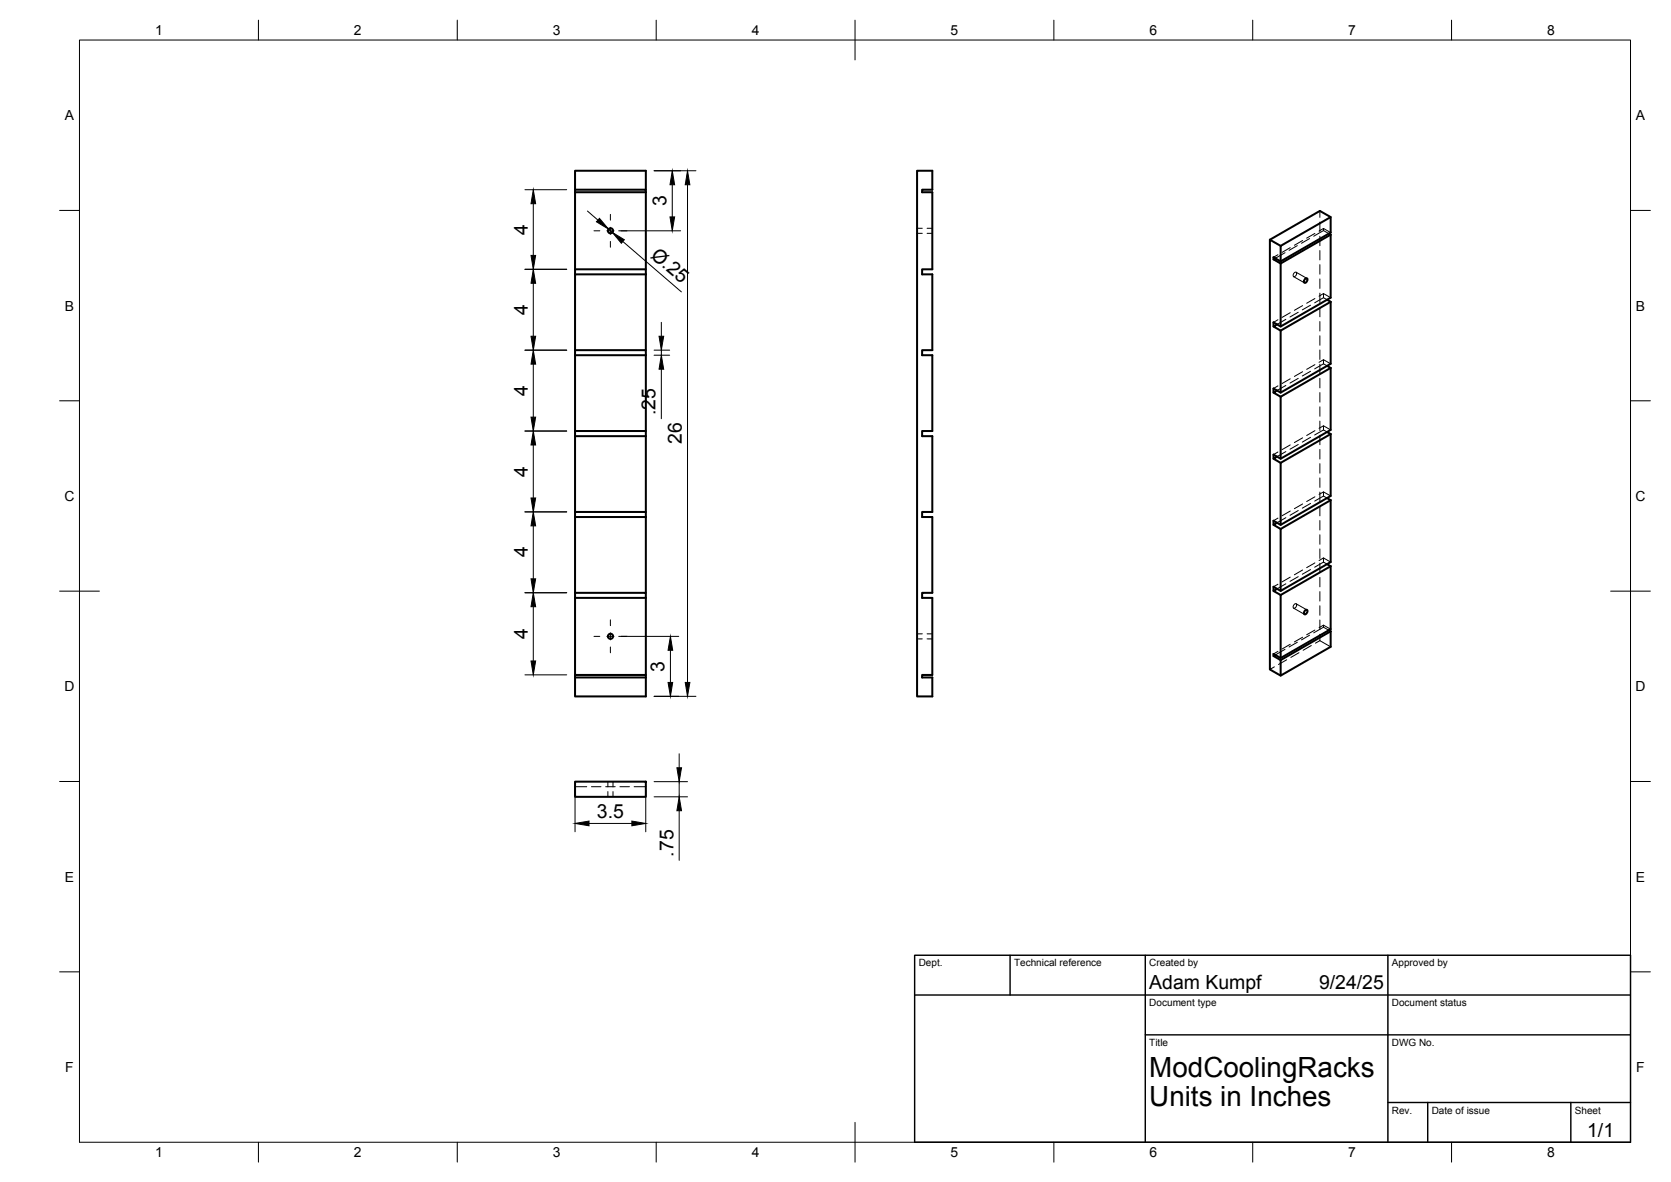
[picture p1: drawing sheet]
<svg xmlns="http://www.w3.org/2000/svg" width="420mm" height="297mm" viewBox="0 0 420 297" stroke-linecap="round" stroke-linejoin="round" font-family="sans-serif">
<!-- layer: Visible -->
<g fill="none" stroke="#000" stroke-width=".51">
<path d="M144.6 48.3v-.6h17.8v.6M144.6 47.7v-4.8h17.8v4.8M144.6 48.3h17.8M144.6 48.3v19.4M162.4 48.3v19.4M230.6 42.9h3.8v4.8h-2.5v.6h2.5v19.4h-2.5v1.2h2.5v19.1h-2.5v1.3h2.5v19h-2.5v1.3h2.5v19.1h-2.5v1.2h2.5v19.1h-2.5v1.2h2.5v19.4h-2.5v.7h2.5v4.7h-3.8zM334.1 58.7l.5 .3M334.6 59v15.8l-12.6 7.2-1.8-1v1M334.6 54.6l-12.6 7.2v3.9M334.6 59l-12.6 7.2M144.6 68.9v-1.2h17.8v1.2M144.6 68.9h17.8"/>
<path d="M144.6 68.9v19.1M162.4 68.9v19.1M319.3 60.2l12.6-7.2 2.7 1.6v3.8l-12.6 7.3-1.8-1v.5M320.7 64.9l-.5 .3 1.8 1M322 61.8l-2.7-1.6v108l2.7 1.6M322 66.2v15.8M328.1 70.2l.2-.2h.4a.71 .71 0 0 1-.1 .7 .71 .71 0 0 1-.7 .3zM333.7 75.3l.9 .5M334.6 75.8v15.6l-12.6 7.3-1.8-1.1v1.1M334.6 75.8l-12.6 7.3M144.6 89.3v-1.3h17.8v1.3M144.6 89.3h17.8"/>
<path d="M144.6 89.3v19M162.4 89.3v19M321.1 81.5l-.9 .5 1.8 1.1M321.1 98.1l-.9 .6 1.8 1M322 83.1v15.6M322 99.7v15.6M333.7 91.9l.9 .6M334.6 92.5v15.5l-12.6 7.3-1.8-1.1v1.1M334.6 92.5l-12.6 7.2M144.6 109.6v-1.3h17.8v1.3M144.6 109.6h17.8M144.6 109.6v19.1"/>
<path d="M162.4 109.6v19.1M321.1 114.8l-.9 .5 1.8 1M322 116.3v15.6M333.7 108.5l.9 .6M334.6 109.1v15.5l-12.6 7.3-1.8-1v1M334.6 109.1l-12.6 7.2M144.6 129.9v-1.2h17.8v1.2M144.6 129.9h17.8M144.6 129.9v19.1M162.4 129.9v19.1M321.1 131.4l-.9 .5 1.8 1M322 132.9v15.6"/>
<path d="M333.7 125.2l.9 .5M334.6 125.7v15.6l-12.6 7.2-1.8-1v1M334.6 125.7l-12.6 7.2M144.6 150.2v-1.2h17.8v1.2M144.6 150.2h17.8M144.6 150.2v19.4M162.4 150.2v19.4M321.1 148l-.9 .5 1.8 1M322 149.5v15.9M328.1 153.5l.2-.2h.4a.71 .71 0 0 1-.1 .8 .71 .71 0 0 1-.7 .2zM333.7 141.8l.9 .5M334.1 158.4l.5 .3"/>
<path d="M334.6 142.3v15.8l-12.6 7.3-1.8-1.1v.6M334.6 158.7v3.8l-12.6 7.3v-3.9M334.6 142.3l-12.6 7.2M334.6 158.7l-12.6 7.2M144.6 170.3v-.7h17.8v.7M144.6 170.3v4.7h17.8v-4.7M144.6 170.3h17.8M320.7 164.6l-.5 .3 1.8 1M144.6 196.4h17.8v3.8h-17.8z"/>
<circle cx="153.5" cy="58" r=".65"/>
<circle cx="153.5" cy="159.9" r=".65"/>
</g>
<!-- layer: Hidden -->
<g fill="none" stroke="#000" stroke-width=".25">
<path d="M230.6 57.4h1.3M230.6 58.6h1.3M233.1 57.4h1.3M233.1 58.6h1.3M329.3 60l-2.1 1.1M330.6 58.7l-2.1 1.1M331.7 58.1l1.1-.7 1.8 1M331.9 53v1.6M331.9 55.8v2.4M331.9 59.4v2.4M332.8 57.4v.5M332.8 57.9l1.3 .8"/>
<path d="M332.8 57.9l-2.5 1.5M321.3 64l-1.1 .7M323.1 63.5l-2.4 1.4M324.4 78.6l-2 1.2M324.4 62.2l-2 1.2M325.3 69.5l2.7 1.6M325.4 68.5l.3-.1a.6 .6 0 0 1 .3 .7 .6 .6 0 0 1-.6 .4l-.3-.2zM325.9 68.4l2.7 1.6M326.2 61.7l-2.1 1.2M326.4 78.5l-2 1.2M327.5 76.8l-2 1.2M327.5 60.4l-2 1.2"/>
<path d="M329.5 76.7l-2.1 1.2M330.6 75l-2.1 1.2M331.7 74.4l1.1-.6 1.8 1M331.9 63v2.3M331.9 66.5v2.4M331.9 70.1v2.4M331.9 73.7v2.3M331.9 77.2v2.4M332.8 73.8v1M332.8 74.8l.9 .5M332.8 74.8l-2.2 1.3M321.3 80.4l-1.1 .6"/>
<path d="M321.3 97l-1.1 .6M323.3 80.2l-2.2 1.3M323.3 96.9l-2.2 1.2M324.4 95.2l-2 1.2M326.4 95.1l-2 1.2M327.5 93.4l-2 1.2M329.5 93.3l-2.1 1.2M330.6 91.6l-2.1 1.2M331.7 91l1.1-.6 1.8 1M331.9 80.8v2.4M331.9 84.4v2.4M331.9 88v2.3"/>
<path d="M331.9 91.5v2.4M331.9 95.1v2.4M331.9 98.7v2.4M332.8 90.4v1M332.8 91.4l.9 .5M332.8 91.4l-2.2 1.3M321.3 113.6l-1.1 .6M323.3 113.5l-2.2 1.3M324.4 111.8l-2 1.2M326.4 111.7l-2 1.2M327.5 110l-2 1.2M329.5 109.9l-2.1 1.2"/>
<path d="M330.6 108.2l-2.1 1.2M331.7 107.6l1.1-.6 1.8 1M331.9 102.2v2.4M331.9 105.8v2.4M331.9 109.4v2.4M331.9 113v2.3M331.9 116.5v2.4M332.8 107v1M332.8 108l.9 .5M332.8 108l-2.2 1.3M321.3 130.2l-1.1 .7M323.3 130.1l-2.2 1.3"/>
<path d="M324.4 128.4l-2 1.2M326.4 128.3l-2 1.2M327.5 126.6l-2 1.2M329.5 126.5l-2.1 1.2M330.6 124.8l-2.1 1.2M331.7 124.3l1.1-.7 1.8 1M331.9 120.1v2.4M331.9 123.7v2.4M331.9 127.2v2.4M331.9 130.8v2.4M331.9 134.4v2.4M331.9 138v2.3"/>
<path d="M332.8 124.7l.9 .5M332.8 124.7l-2.2 1.2M332.8 123.6v1.1M230.6 159.3h1.3M233.1 159.3h1.3M321.3 146.8l-1.1 .7M323.3 146.7l-2.2 1.3M324.4 145l-2 1.2M325.3 152.8l2.7 1.6M325.4 151.9l.3-.2a.61 .61 0 0 1 .3 .8 .61 .61 0 0 1-.7 .4l-.2-.4zM325.9 151.7l2.7 1.6M326.4 144.9l-2 1.2"/>
<path d="M327.5 143.2l-2 1.2M329.3 159.6l-2.1 1.2M329.5 143.1l-2.1 1.2M330.6 141.5l-2.1 1.1M330.6 158.3l-2.1 1.2M331.7 140.9l1.1-.7 1.8 1.1M331.7 157.7l1.1-.6 1.8 1M331.9 141.5v2.4M331.9 145.1v2.4M331.9 148.7v2.4M331.9 152.2v2.4M331.9 155.8v2.4"/>
<path d="M331.9 159.4v1.6M332.8 140.2v1.1M332.8 157.1v.5M332.8 141.3l.9 .5M332.8 141.3l-2.2 1.2M332.8 157.6l1.3 .8M332.8 157.6l-2.5 1.4M230.6 160.6h1.3M233.1 160.6h1.3M320.4 167.6l-1.1 .6M321.3 163.7l-1.1 .6M323.1 163.2l-2.4 1.4"/>
<path d="M323.5 165.8l-2 1.2M324.4 161.9l-2 1.2M326.2 161.4l-2.1 1.2M326.6 164l-2 1.2M327.5 160.1l-2 1.2M329.7 162.2l-2 1.2M331.9 161l2.7 1.5M331.9 161l-1.1 .6M144.6 197.7h2.9M148.7 197.7h2.4M152.3 197.7h2.4M152.8 196.4v1.3"/>
<path d="M152.8 198.9v1.3M154.1 196.4v1.3M154.1 198.9v1.3M155.9 197.7h2.4M159.4 197.7h3"/>
</g>
<!-- layer: BORDER -->
<g fill="none" stroke="#000" stroke-width=".25">
<path d="M20 10.1h390v276.9h-390zM65 5.1v5M115 5.1v5M165 5.1v5M215 5.1v10M265 5.1v5M315 5.1v5M365 5.1v5M15 52.9h5M410 52.9h5M15 100.7h5M410 100.7h5"/>
<path d="M15 148.6h10M405 148.6h10M15 196.4h5M410 196.4h5M15 244.2h5M410 244.2h5M65 287v5M115 287v5M165 287v5M215 282.1v9.9M265 287v5M315 287v5"/>
<path d="M365 287v5"/>
</g>
<!-- layer: TITLEBLOCK -->
<path d="M230 240.1h180v46.9h-180zM230 250h180M254 240.1v9.9M288 240.1v46.9M349 240.1v46.9M288 260.1h122M349 277.1h61M359 277.1v9.9M395 277.1v9.9" fill="none" stroke="#000" stroke-width=".36"/>
<!-- layer: Smart Centers -->
<path d="M149.4 58h1.4M152.6 58h1.8M153.5 53.9v1.4M153.5 57.1v1.8M156.2 58h1.4M153.5 60.7v1.4M149.4 159.9h1.4M152.6 159.9h1.8M153.5 155.8v1.4M153.5 159v1.8M156.2 159.9h1.4M153.5 162.6v1.4" fill="none" stroke="#000" stroke-width=".25"/>
<!-- layer: FD_Dimensions -->
<g fill="none" stroke="#000" stroke-width=".25">
<path d="M132 47.7h10.5M134.1 51.2v13M147.7 53l2.6 2.3M153 57.6l1 .8M155.6 58h15.5M164.5 42.9h10.5M169 46.4v8.1M172.9 46.4v125.1M132 67.7h10.5M134.1 71.2v13.3M156.6 60.7l14.7 12.6M132 88h10.5"/>
<path d="M134.1 91.5v13.3M164.5 88h3.9M164.5 89.3h3.9M166.3 81v3.5M166.3 88v1.3M166.3 92.8v12.4M132 108.3h10.5M134.1 111.8v13.3M132 128.6h10.5M134.1 132.2v13.3M132 149h10.5M134.1 152.5v13.6"/>
<path d="M155.6 159.9h15.1M132 169.6h10.5M164.5 175h10.5M168.6 163.4v8.1M144.6 198.5v10.5M162.4 198.5v10.5M164.5 196.4h8.4M170.8 189.4v3.5M170.8 196.4v3.8M148.1 206.9h10.8M164.5 200.2h8.4M170.8 203.7v12.5"/>
</g>
<g fill="#000" stroke="#000" stroke-width=".25">
<path d="M134.1 47.7l.6 3.5h-1.2zM150.7 54.9l2.3 2.7-3-1.9zM168.5 54.5h1.1l-.6 3.5zM169 42.9l.6 3.5h-1.1zM172.9 42.9l.6 3.5h-1.2zM134.1 67.7l.6 3.5h-1.2zM133.5 64.2h1.2l-.6 3.5zM154 58.4l3 1.8-.8 .9zM133.5 84.5h1.2l-.6 3.5zM134.1 88l.6 3.5h-1.2zM165.7 84.5h1.2l-.6 3.5zM166.3 89.3l.6 3.5h-1.2z"/>
<path d="M133.5 104.8h1.2l-.6 3.5zM134.1 108.3l.6 3.5h-1.2zM133.5 125.1h1.2l-.6 3.5zM134.1 128.6l.6 3.6h-1.2zM133.5 145.5h1.2l-.6 3.5zM134.1 149l.6 3.5h-1.2zM133.5 166.1h1.2l-.6 3.5zM168.6 159.9l.5 3.5h-1.1zM168 171.5h1.1l-.5 3.5zM172.3 171.5h1.2l-.6 3.5zM170.2 192.9h1.2l-.6 3.5zM144.6 206.9l3.5-.6v1.2z"/>
<path d="M158.9 206.3l3.5 .6-3.5 .6zM170.8 200.2l.6 3.5h-1.2z"/>
</g>
<g font-size="7">
<text x="289" y="270.6">ModCoolingRacks</text>
<text x="289" y="278.1">Units in Inches</text>
</g>
<g font-size="4.9">
<text x="167.6" y="51.8" transform="rotate(-90 167.6 51.8)">3</text>
<text x="132.7" y="59" transform="rotate(-90 132.7 59)">4</text>
<text x="163.4" y="64.5" transform="rotate(41 163.4 64.5)">Ø.25</text>
<text x="132.7" y="79.1" transform="rotate(-90 132.7 79.1)">4</text>
<text x="132.7" y="99.4" transform="rotate(-90 132.7 99.4)">4</text>
<text x="164.8" y="104.3" transform="rotate(-90 164.8 104.3)">.25</text>
<text x="171.4" y="111.6" transform="rotate(-90 171.4 111.6)">26</text>
<text x="132.7" y="119.7" transform="rotate(-90 132.7 119.7)">4</text>
<text x="132.7" y="140.1" transform="rotate(-90 132.7 140.1)">4</text>
<text x="132.7" y="160.6" transform="rotate(-90 132.7 160.6)">4</text>
<text x="167.1" y="168.8" transform="rotate(-90 167.1 168.8)">3</text>
<text x="150.1" y="205.5">3.5</text>
<text x="169.3" y="215.3" transform="rotate(-90 169.3 215.3)">.75</text>
<text x="289" y="248.5">Adam Kumpf</text>
<text x="331.7" y="248.5">9/24/25</text>
<text x="399.1" y="285.7">1/1</text>
</g>
<g font-size="3.5">
<text x="39" y="8.8">1</text>
<text x="89" y="8.8">2</text>
<text x="139" y="8.8">3</text>
<text x="189" y="8.8">4</text>
<text x="239" y="8.8">5</text>
<text x="289" y="8.8">6</text>
<text x="339" y="8.8">7</text>
<text x="389" y="8.8">8</text>
<text x="16.3" y="30.2">A</text>
<text x="411.3" y="30.2">A</text>
<text x="16.3" y="78">B</text>
<text x="411.3" y="78">B</text>
<text x="16.2" y="125.9">C</text>
<text x="411.2" y="125.9">C</text>
<text x="16.2" y="173.7">D</text>
<text x="411.2" y="173.7">D</text>
<text x="16.3" y="221.6">E</text>
<text x="411.3" y="221.6">E</text>
<text x="16.4" y="269.4">F</text>
<text x="411.4" y="269.4">F</text>
<text x="39" y="290.8">1</text>
<text x="89" y="290.8">2</text>
<text x="139" y="290.8">3</text>
<text x="189" y="290.8">4</text>
<text x="239" y="290.8">5</text>
<text x="289" y="290.8">6</text>
<text x="339" y="290.8">7</text>
<text x="389" y="290.8">8</text>
</g>
<g font-size="2.5">
<text x="231" y="242.9">Dept.</text>
<text x="255" y="242.9">Technical reference</text>
<text x="289" y="242.9">Created by</text>
<text x="350" y="242.9">Approved by</text>
<text x="289" y="252.8">Document type</text>
<text x="350" y="252.8">Document status</text>
<text x="289" y="262.9">Title</text>
<text x="350" y="262.9">DWG No.</text>
<text x="350" y="279.9">Rev.</text>
<text x="360" y="279.9">Date of issue</text>
<text x="396" y="279.9">Sheet</text>
</g>
</svg>
